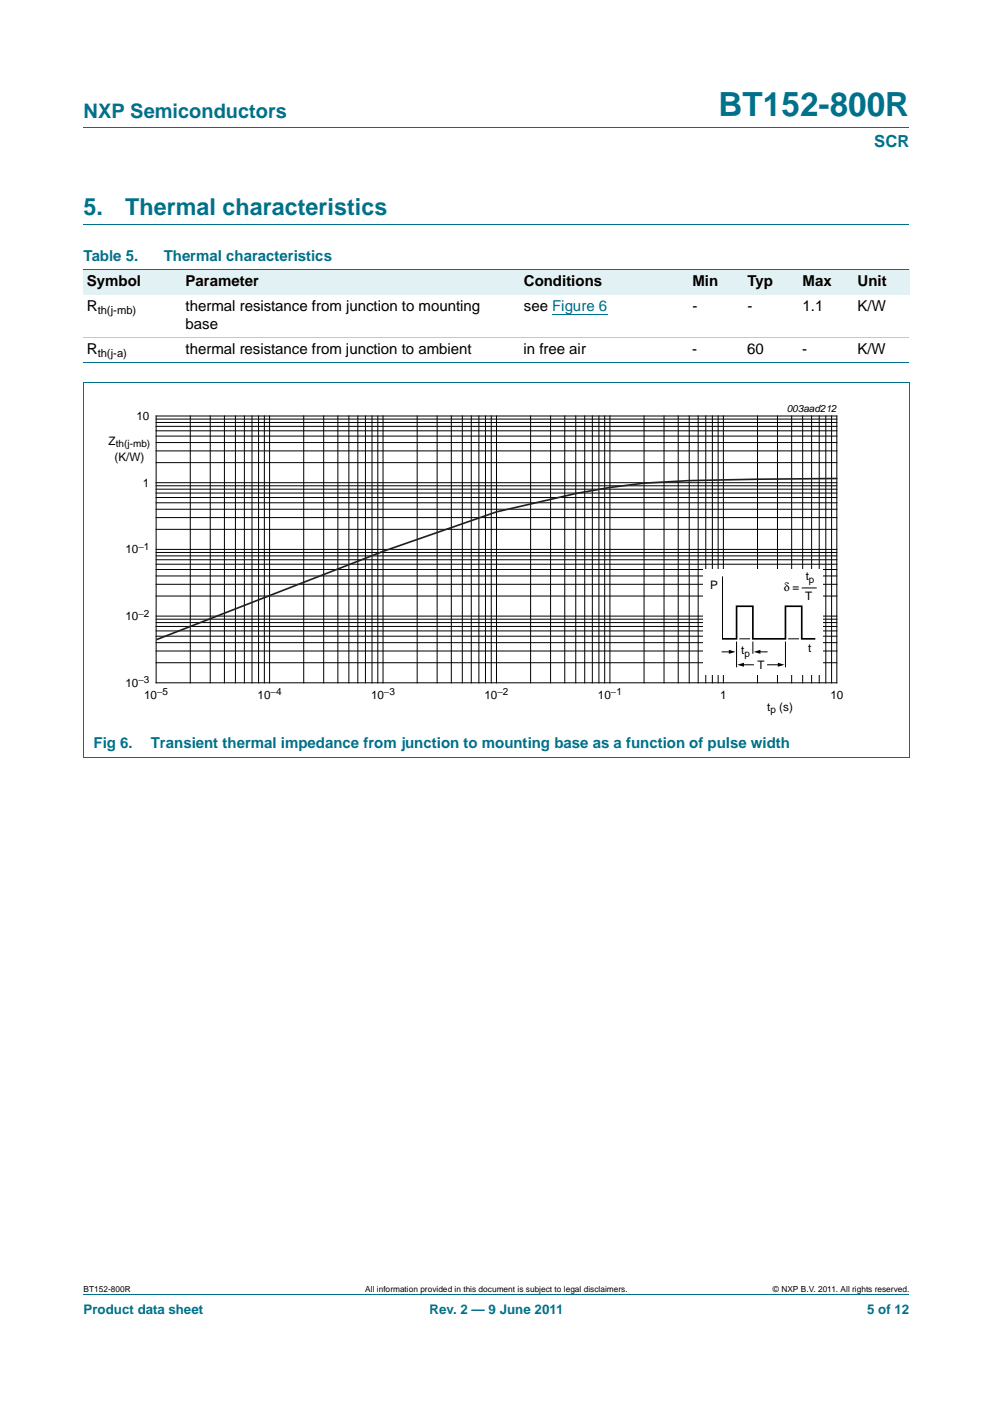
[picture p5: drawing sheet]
<svg xmlns="http://www.w3.org/2000/svg" width="210mm" height="297mm" viewBox="0 0 210 297" stroke-linecap="round" stroke-linejoin="round" font-family="sans-serif">
<path d="M17.7 27h174.6M17.7 47.4h174.6M17.7 273.9h174.6" fill="none" stroke="#00718a" stroke-width=".21"/>
<g fill="#e2f1f4">
<path d="M17.7 57h20.8v5.3h-20.8z"/>
<path d="M38.5 57h71.6v5.3h-71.6z"/>
<path d="M110.1 57h31v5.3h-31z"/>
<path d="M141.1 57h16.3v5.3h-16.3z"/>
<path d="M157.4 57h11.6v5.3h-11.6z"/>
<path d="M169 57h11.7v5.3h-11.7z"/>
<path d="M180.7 57h11.6v5.3h-11.6z"/>
</g>
<path d="M116.8 66.5h11.6" fill="none" stroke="#00f" stroke-width=".21"/>
<path d="M17.7 57h174.6M17.7 76.7h174.6M17.6 81h174.7M17.7 81v79.3M192.3 81v79.3M17.6 160.3h174.7" fill="none" stroke="#00718a" stroke-width=".21"/>
<path d="M17.7 71.4h174.6" fill="none" stroke="#a5d5dc" stroke-width=".21"/>
<path d="M20.3 85.2h169.4v66.3h-169.4z" fill="none" stroke="#fff" stroke-width=".21"/>
<g fill="none" stroke="#000" stroke-width=".21">
<path d="M33 88h144v56.5h-144zM33 97.9h144M33 95.4h144M33 93.6h144M33 92.3h144M33 91.1h144M33 90.2h144M33 89.4h144M33 88.7h144M40.2 88v56.5M44.5 88v56.5M47.5 88v56.5"/>
<path d="M49.8 88v56.5M51.7 88v56.5M53.3 88v56.5M54.7 88v56.5M55.9 88v56.5M57 88v56.5M64.2 88v56.5M68.4 88v56.5M71.4 88v56.5M73.8 88v56.5M75.7 88v56.5M77.3 88v56.5"/>
<path d="M78.7 88v56.5M79.9 88v56.5M81 88v56.5M88.2 88v56.5M92.4 88v56.5M95.4 88v56.5M97.8 88v56.5M99.7 88v56.5M101.3 88v56.5M102.7 88v56.5M103.9 88v56.5M105 88v56.5"/>
<path d="M112.2 88v56.5M116.4 88v56.5M119.4 88v56.5M121.8 88v56.5M123.6 88v56.5M125.3 88v56.5M126.6 88v56.5M127.9 88v56.5M129 88v56.5M136.2 88v56.5M140.4 88v56.5M143.4 88v56.5"/>
<path d="M145.7 88v56.5M147.6 88v56.5M149.2 88v56.5M150.6 88v56.5M151.9 88v56.5M153 88v56.5M160.2 88v56.5M164.4 88v56.5M167.4 88v56.5M169.7 88v56.5M171.6 88v56.5M173.2 88v56.5"/>
<path d="M174.6 88v56.5M175.8 88v56.5M33 119.4h144M33 118.4h144M33 117.6h144M33 116.9h144M33 116.2h144M33 112h144M33 109.5h144M33 107.7h144M33 106.4h144M33 105.3h144"/>
<path d="M33 104.3h144M33 103.5h144M33 102.8h144M33 102.1h144M33 137.7h144M33 136h144M33 134.6h144M33 133.5h144M33 132.5h144M33 131.7h144M33 131h144M33 130.3h144"/>
<path d="M33 126.1h144M33 123.6h144M33 121.9h144M33 120.5h144M33 140.2h144"/>
</g>
<path d="M177 101.2a717.6 717.6 0 0 0-40.8 1l-7.3 .9-7 1.3-16.9 3.9-23.8 8.3-48 18.7" fill="none" stroke="#231f20" stroke-width=".35"/>
<path d="M148.7 120.5h25.3v22.4h-25.3z" fill="#fff"/>
<path d="M152.7 137.9h1.7M152.8 121.9v13.4M155.8 135.7v5.5M156.3 135.2h2.3M159.2 135.7v2.6M160.5 137.9h1.7M166.1 135.7v5.5M166.7 135.2h2.3M169.5 124.4h3.2M157 140.6h2.3M162.3 140.6h2.5" fill="none" stroke="#000" stroke-width=".21"/>
<path d="M152.7 135.2h3.1v-6.9h3.4v6.9h6.9v-6.9h3.4v6.9h2.9" fill="none" stroke="#000" stroke-width=".35"/>
<path d="M154.1 137.5l1.4 .4-1.4 .4zM159.4 137.9l1.4-.4v.8zM155.9 140.6l1.4-.4v.9zM164.5 140.2l1.4 .4-1.4 .5z" fill="#000"/>
<text font-size="7" fill="#00718a" x="151.9" y="24.6">BT152-800R</text>
<g font-size="4.9" fill="#00718a">
<text x="17.7" y="45.4">5.</text>
<text x="26.5" y="45.4">Thermal characteristics</text>
</g>
<text font-size="4.2" fill="#00718a" x="17.7" y="24.9">NXP Semiconductors</text>
<text font-size="3.5" fill="#00718a" x="184.9" y="31.1">SCR</text>
<g font-size="3.2" fill="#00718a">
<text x="17.7" y="55.2">Table 5.</text>
<text x="34.6" y="55.2">Thermal characteristics</text>
<text x="19.8" y="158.2">Fig 6.</text>
<text x="31.9" y="158.2">Transient thermal impedance from junction to mounting base as a function of pulse width</text>
</g>
<g font-size="3.2">
<text x="18.4" y="60.5">Symbol</text>
<text x="18.4" y="65.8">R</text>
<text x="39.2" y="60.5">Parameter</text>
<text x="39.2" y="65.8">thermal resistance from junction to mounting</text>
<text x="110.8" y="60.5">Conditions</text>
<text x="110.8" y="65.8">see Figure 6</text>
<text x="146.4" y="60.5">Min</text>
<text x="146.4" y="65.8">-</text>
<text x="158.1" y="60.5">Typ</text>
<text x="158.1" y="65.8">-</text>
<text x="169.7" y="60.5">Max</text>
<text x="169.7" y="65.8">1.1</text>
<text x="181.4" y="65.8">K/W</text>
<text x="181.4" y="60.5">Unit</text>
<text x="39.2" y="69.7">base</text>
<text x="18.4" y="75">R</text>
<text x="39.2" y="75">thermal resistance from junction to ambient</text>
<text x="110.7" y="75">in free air</text>
<text x="146.4" y="75">-</text>
<text x="158" y="75">60</text>
<text x="169.7" y="75">-</text>
<text x="181.3" y="75">K/W</text>
</g>
<g font-size="2.8" fill="#00718a">
<text x="17.7" y="277.9">Product data sheet</text>
<text x="90.8" y="277.9">Rev. 2 — 9 June 2011</text>
<text x="183.4" y="277.9">5 of 12</text>
</g>
<g font-size="2.5">
<text x="28.9" y="88.9">10</text>
<text x="23" y="94">Z</text>
<text x="24.2" y="97.5">(K/W)</text>
<text x="30.2" y="103">1</text>
<text x="26.5" y="117.1">10</text>
<text x="150.2" y="124.6">P</text>
<text x="165.7" y="125">δ</text>
<text x="167.6" y="125">=</text>
<text x="170.4" y="122.8">t</text>
<text x="26.5" y="131.2">10</text>
<text x="170.3" y="126.9">T</text>
<text x="156.7" y="138.4">t</text>
<text x="160.2" y="141.4">T</text>
<text x="170.9" y="138">t</text>
<text x="26.5" y="145.3">10</text>
<text x="30.5" y="147.8">10</text>
<text x="54.5" y="147.8">10</text>
<text x="78.5" y="147.8">10</text>
<text x="102.4" y="147.8">10</text>
<text x="126.4" y="147.8">10</text>
<text x="152.3" y="147.8">1</text>
<text x="175.6" y="147.8">10</text>
<text x="162.2" y="150.4">t</text>
<text x="164.8" y="150.4">(s)</text>
</g>
<g font-size="2.4">
<text x="20.7" y="66.4">th(j-mb)</text>
<text x="20.7" y="75.5">th(j-a)</text>
</g>
<g font-size="2.1">
<text x="166.4" y="87.2">003aad212</text>
<text x="24.5" y="94.5">th(j-mb)</text>
<text x="29.3" y="116.3">−1</text>
<text x="171.1" y="123.3">p</text>
<text x="29.3" y="130.5">−2</text>
<text x="157.4" y="138.9">p</text>
<text x="29.3" y="144.6">−3</text>
<text x="33.2" y="147.1">−5</text>
<text x="57.2" y="147.1">−4</text>
<text x="81.2" y="147.1">−3</text>
<text x="105.2" y="147.1">−2</text>
<text x="129.2" y="147.1">−1</text>
<text x="162.9" y="150.9">p</text>
</g>
<g font-size="1.8">
<text x="17.7" y="273.3">BT152-800R</text>
<text x="77.3" y="273.3">All information provided in this document is subject to legal disclaimers.</text>
<text x="163.5" y="273.3">© NXP B.V. 2011. All rights reserved.</text>
</g>
</svg>
